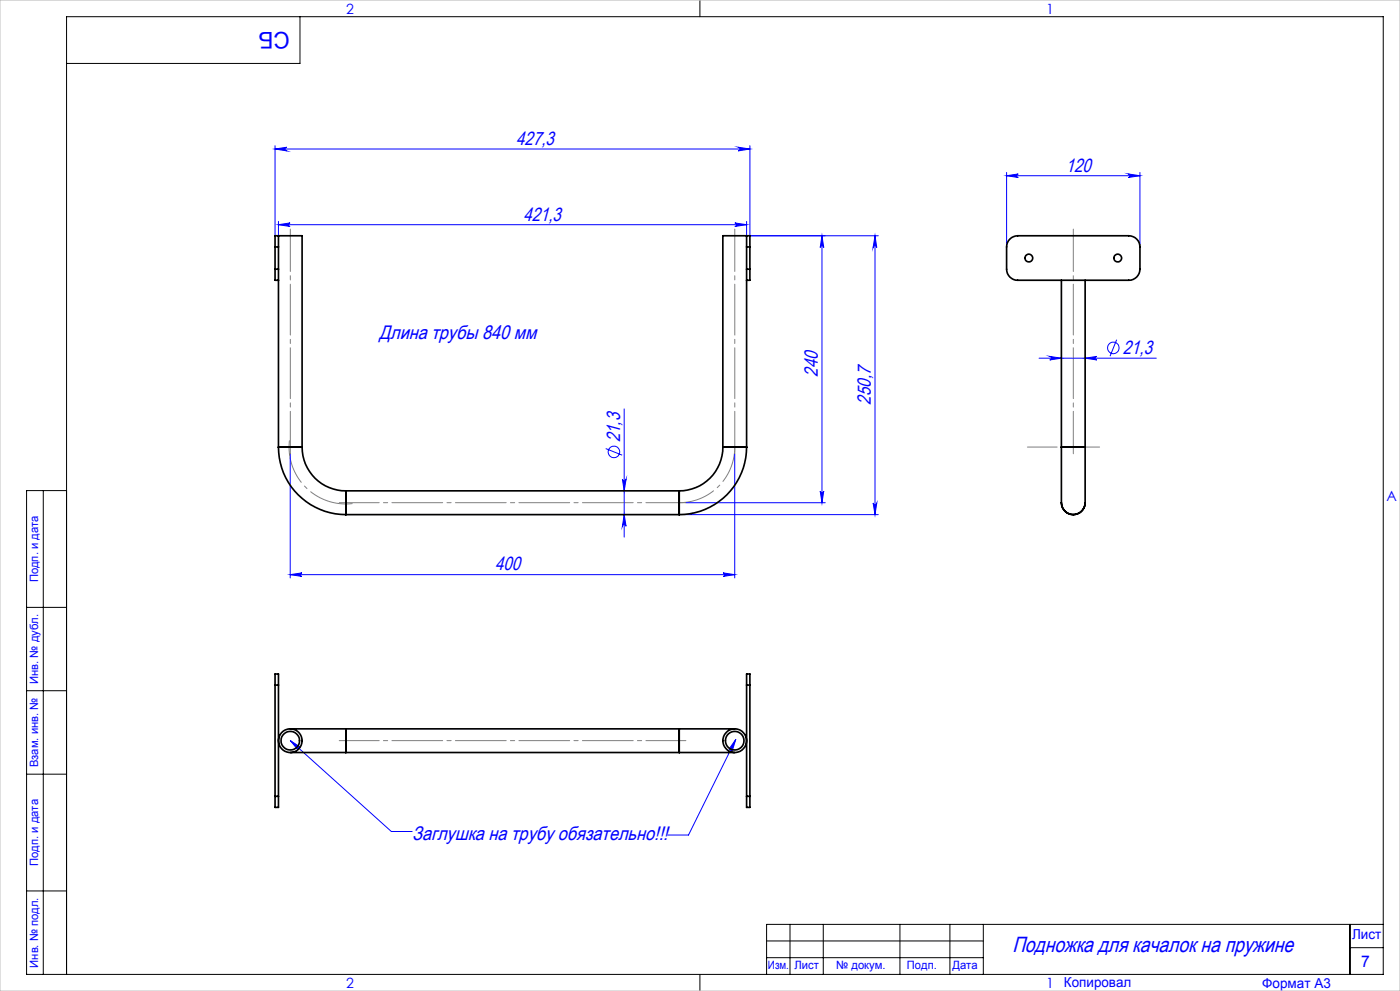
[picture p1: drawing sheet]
<svg xmlns="http://www.w3.org/2000/svg" width="420mm" height="297mm" viewBox="0 0 420 297" stroke-linecap="round" stroke-linejoin="round" font-family="sans-serif">
<g fill="none" stroke="#00f" stroke-width=".3">
<path d="M82.5 44.7l3.5-.6a.55 .55 0 0 0-.5 .6 .55 .55 0 0 0 .5 .5zM82.5 43.7v27M82.5 44.7h142.5M221.5 44.1l3.5 .6-3.5 .5a.55 .55 0 0 0 .5-.5 .55 .55 0 0 0-.5-.6zM225 43.7v27h38.5M302 51.7v22.3M302 52.7h40M302 52.7l3.5-.6a.53 .53 0 0 0-.5 .6 .53 .53 0 0 0 .5 .5zM338.5 52.1l3.5 .6-3.5 .5a.53 .53 0 0 0 .5-.5 .53 .53 0 0 0-.5-.6zM342 51.7v22.3M83.5 67.3l3.5-.5a.53 .53 0 0 0-.5 .5 .53 .53 0 0 0 .5 .6zM83.5 66.4v4.3"/>
<path d="M83.5 67.3h140.5M220.5 66.8l3.5 .5-3.5 .6a.53 .53 0 0 0 .5-.6 .53 .53 0 0 0-.5-.5zM224 66.4v4.3M246.6 70.7v80M246.6 70.7l.5 3.5a.53 .53 0 0 0-.5-.5 .53 .53 0 0 0-.5 .5zM262.5 70.7l.5 3.5a.55 .55 0 0 0-.5-.6 .55 .55 0 0 0-.6 .6zM262.5 70.7v83.5M311.7 107.3h35.2M314.9 106.8l3.5 .5-3.5 .6a.53 .53 0 0 0 .5-.6 .53 .53 0 0 0-.5-.5zM325.5 107.3l3.5-.5a.53 .53 0 0 0-.5 .5 .53 .53 0 0 0 .5 .6zM335 101.8l-2 4.9M87.1 136v37.2"/>
<path d="M181.7 134.4l5 2M187.3 122.6v38.4M220.4 136v37.2M186.7 143.6a.55 .55 0 0 0 .6 .5 .55 .55 0 0 0 .5-.5l-.5 3.5zM187.3 154.2l.5 3.5a.55 .55 0 0 0-.5-.5 .55 .55 0 0 0-.6 .5zM203.8 154.2h59.7M205.8 150.7h41.8M246.1 147.2a.53 .53 0 0 0 .5 .5 .53 .53 0 0 0 .5-.5l-.5 3.5zM261.9 150.7a.55 .55 0 0 0 .6 .5 .55 .55 0 0 0 .5-.5l-.5 3.5zM87.1 172.2l3.5-.5a.53 .53 0 0 0-.5 .5 .53 .53 0 0 0 .5 .6zM87.1 172.2h133.3M216.9 171.7l3.5 .5-3.5 .6a.53 .53 0 0 0 .5-.6 .53 .53 0 0 0-.5-.5z"/>
<path d="M87.1 222l3 1.9-.7 .8zM87.1 222l30.3 27.2h6.2M220.7 221.6l-1 3.4-1-.5zM220.7 221.6l-14.1 28.7h-6.3"/>
<circle cx="334" cy="104.3" r="1.73"/>
<circle cx="184.2" cy="135.4" r="1.72"/>
</g>
<path d="M203.8 150.7a16.7 16.7 0 0 0 16.6-16.7" fill="none" stroke="#808080" stroke-width=".3" stroke-dasharray="15.2 1.3 1.3 1.3" stroke-dashoffset="4.1" stroke-linecap="butt"/>
<path d="M86.8 132a17.1 17.1 0 0 0 19 18.9" fill="none" stroke="#808080" stroke-width=".3" stroke-dasharray="15.2 1.3 1.3 1.3" stroke-dashoffset="1.8" stroke-linecap="butt"/>
<path d="M220.4 68.7v67.3M87.1 136v-67.3M322 136v-67.3" fill="none" stroke="#808080" stroke-width=".3" stroke-dasharray="15.2 1.3 1.3 1.3" stroke-dashoffset="2.5"/>
<path d="M329.9 134h-21.7" fill="none" stroke="#808080" stroke-width=".3" stroke-dasharray="15.2 1.3 1.3 1.3" stroke-dashoffset="6.3"/>
<path d="M205.8 150.7h-104M205.8 222h-104" fill="none" stroke="#808080" stroke-width=".3" stroke-dasharray="15.2 1.3 1.3 1.3" stroke-dashoffset="3.2"/>
<g fill="none" stroke="#000" stroke-width=".3">
<path d="M90 5v14h-70M210 0v5M13 147v145M20 147h-12v145h407v-287h-395v287M8 182h12M8 207h12M8 232h12M8 267h12M237 277v15M247 277v15M270 277v15M285 277v15"/>
<path d="M295 277v15M405 277v15M415 277h-185v15M210 292v5M230 282h65M230 287h65M405 284h10"/>
</g>
<path d="M0 0h420v297h-420z" fill="none" stroke="#c0c0c0" stroke-width=".3"/>
<g fill="#00f">
<path d="M87.1 222l3 1.9-.7 .8zM220.7 221.6l-1 3.4-1-.5z"/>
<path d="M221.5 44.1l3.5 .6-3.5 .5a.55 .55 0 0 0 .5-.5 .55 .55 0 0 0-.5-.6zM82.5 44.7l3.5-.6a.55 .55 0 0 0-.5 .6 .55 .55 0 0 0 .5 .5z"/>
<path d="M87.1 172.2l3.5-.5a.53 .53 0 0 0-.5 .5 .53 .53 0 0 0 .5 .6zM216.9 171.7l3.5 .5-3.5 .6a.53 .53 0 0 0 .5-.6 .53 .53 0 0 0-.5-.5zM83.5 67.3l3.5-.5a.53 .53 0 0 0-.5 .5 .53 .53 0 0 0 .5 .6zM220.5 66.8l3.5 .5-3.5 .6a.53 .53 0 0 0 .5-.6 .53 .53 0 0 0-.5-.5zM314.9 106.8l3.5 .5-3.5 .6a.53 .53 0 0 0 .5-.6 .53 .53 0 0 0-.5-.5zM325.5 107.3l3.5-.5a.53 .53 0 0 0-.5 .5 .53 .53 0 0 0 .5 .6z"/>
<path d="M187.3 154.2l.5 3.5a.55 .55 0 0 0-.5-.5 .55 .55 0 0 0-.6 .5zM186.7 143.6a.55 .55 0 0 0 .6 .5 .55 .55 0 0 0 .5-.5l-.5 3.5zM246.1 147.2a.53 .53 0 0 0 .5 .5 .53 .53 0 0 0 .5-.5l-.5 3.5zM246.6 70.7l.5 3.5a.53 .53 0 0 0-.5-.5 .53 .53 0 0 0-.5 .5z"/>
<path d="M262.5 70.7l.5 3.5a.55 .55 0 0 0-.5-.6 .55 .55 0 0 0-.6 .6zM261.9 150.7a.55 .55 0 0 0 .6 .5 .55 .55 0 0 0 .5-.5l-.5 3.5z"/>
<path d="M302 52.7l3.5-.6a.53 .53 0 0 0-.5 .6 .53 .53 0 0 0 .5 .5zM338.5 52.1l3.5 .6-3.5 .5a.53 .53 0 0 0 .5-.5 .53 .53 0 0 0-.5-.6z"/>
</g>
<g fill="none" stroke="#000" stroke-width=".5">
<path d="M82.5 74h1M82.5 74v6.7M83.5 70.7h-1v3.3M83.5 70.7v3.3M83.5 70.7h7.1v63.3M83.5 74v6.7M224 70.7v3.3M224 70.7h1v3.3M224 70.7h-7.1v63.3M224 74v6.7M224 74h1M225 74v6.7"/>
<path d="M303 71.6a3.5 3.5 0 0 1 2.3-.9h33.3a3.4 3.4 0 0 1 3.4 3.3v6.7a3.3 3.3 0 0 1-3.4 3.3h-33.3a3.3 3.3 0 0 1-3.3-3.3v-6.7a3.3 3.3 0 0 1 1-2.4zM82.5 80.7v3.3h1M82.5 80.7h1M83.5 80.7v3.3M83.5 84v50M224 80.7v3.3M224 84v50M224 80.7h1M225 80.7v3.3h-1M318.4 84v50M325.5 84v50M83.5 134a20.2 20.2 0 0 0 20.3 20.2"/>
<path d="M83.5 134h7.1M90.6 134a13.1 13.1 0 0 0 13.2 13.1M216.9 134a13.1 13.1 0 0 1-13.1 13.1M216.9 134h7.1M224 134a20.2 20.2 0 0 1-20.2 20.2M318.4 134v16.7M318.4 134h7.1M325.5 134v16.7M103.8 147.1v7.1M103.8 154.2h100M103.8 147.1h100M203.8 147.1v7.1"/>
<path d="M318.4 150.7a3.6 3.6 0 0 0 3.6 3.5 3.6 3.6 0 0 0 3.5-3.5M82.5 205.3v-3.3h1v3.3M82.5 205.3v33.4M82.5 205.3h1M83.5 205.3v33.4M87.1 218.4h16.7M103.8 218.4v7.1M103.8 218.4h100M203.8 218.4h16.6M203.8 218.4v7.1M224 205.3v-3.3h1v3.3M224 205.3v33.4"/>
<path d="M224 205.3h1M225 205.3v33.4M82.5 238.7v3.3h1v-3.3M82.5 238.7h1M87.1 225.5h16.7M103.8 225.5h100M203.8 225.5h16.6M224 238.7v3.3h1v-3.3M224 238.7h1"/>
<circle cx="308.6" cy="77.3" r="1.16"/>
<circle cx="335.3" cy="77.3" r="1.16"/>
<circle cx="87.1" cy="222" r="2.78"/>
<circle cx="87.1" cy="222" r="3.6"/>
<circle cx="220.4" cy="222" r="2.78"/>
<circle cx="220.4" cy="222" r="3.6"/>
</g>
<text font-size="6.9" fill="#00f" x="86.9" y="9.4" transform="rotate(-180 86.9 9.4)">СБ</text>
<text font-size="6.6" fill="#00f" x="303.7" y="285.3">Подножка для качалок на пружине</text>
<g font-size="5.8" fill="#00f">
<text x="113.8" y="101.7">Длина трубы 840 мм</text>
<text x="123.7" y="251.8">Заглушка на трубу обязательно!!!</text>
</g>
<g font-size="5.7" fill="#00f">
<text x="154.9" y="43.4">427,3</text>
<text x="319.8" y="51.4">120</text>
<text x="157" y="66.1">421,3</text>
<text x="336.9" y="106.1">21,3</text>
<text x="245.4" y="112.8" transform="rotate(-90 245.4 112.8)">240</text>
<text x="261.3" y="121.3" transform="rotate(-90 261.3 121.3)">250,7</text>
<text x="186" y="132.6" transform="rotate(-90 186 132.6)">21,3</text>
<text x="148.5" y="171">400</text>
</g>
<text font-size="4.8" fill="#00f" x="408.3" y="289.7">7</text>
<g font-size="4.2" fill="#00f">
<text x="103.8" y="4.2">2</text>
<text x="313.8" y="4.2">1</text>
<text x="415.9" y="150.2">A</text>
<text x="103.8" y="296.2">2</text>
<text x="313.8" y="296.2">1</text>
</g>
<g font-size="4.1" fill="#00f">
<text x="405.6" y="281.5">Лист</text>
<text x="319.2" y="295.9">Копировал</text>
<text x="378.7" y="296">Формат А3</text>
</g>
<g font-size="3.4" fill="#00f">
<text x="11.4" y="174.5" transform="rotate(-90 11.4 174.5)">Подп. и дата</text>
<text x="11.4" y="205" transform="rotate(-90 11.4 205)">Инв. № дубл.</text>
<text x="11.4" y="229.9" transform="rotate(-90 11.4 229.9)">Взам. инв. №</text>
<text x="11.4" y="259.5" transform="rotate(-90 11.4 259.5)">Подп. и дата</text>
<text x="11.4" y="290" transform="rotate(-90 11.4 290)">Инв. № подл.</text>
<text x="230.4" y="290.4">Изм.</text>
<text x="238.3" y="290.4">Лист</text>
<text x="250.9" y="290.4">№ докум.</text>
<text x="272.1" y="290.4">Подп.</text>
<text x="285.7" y="290.5">Дата</text>
</g>
</svg>
